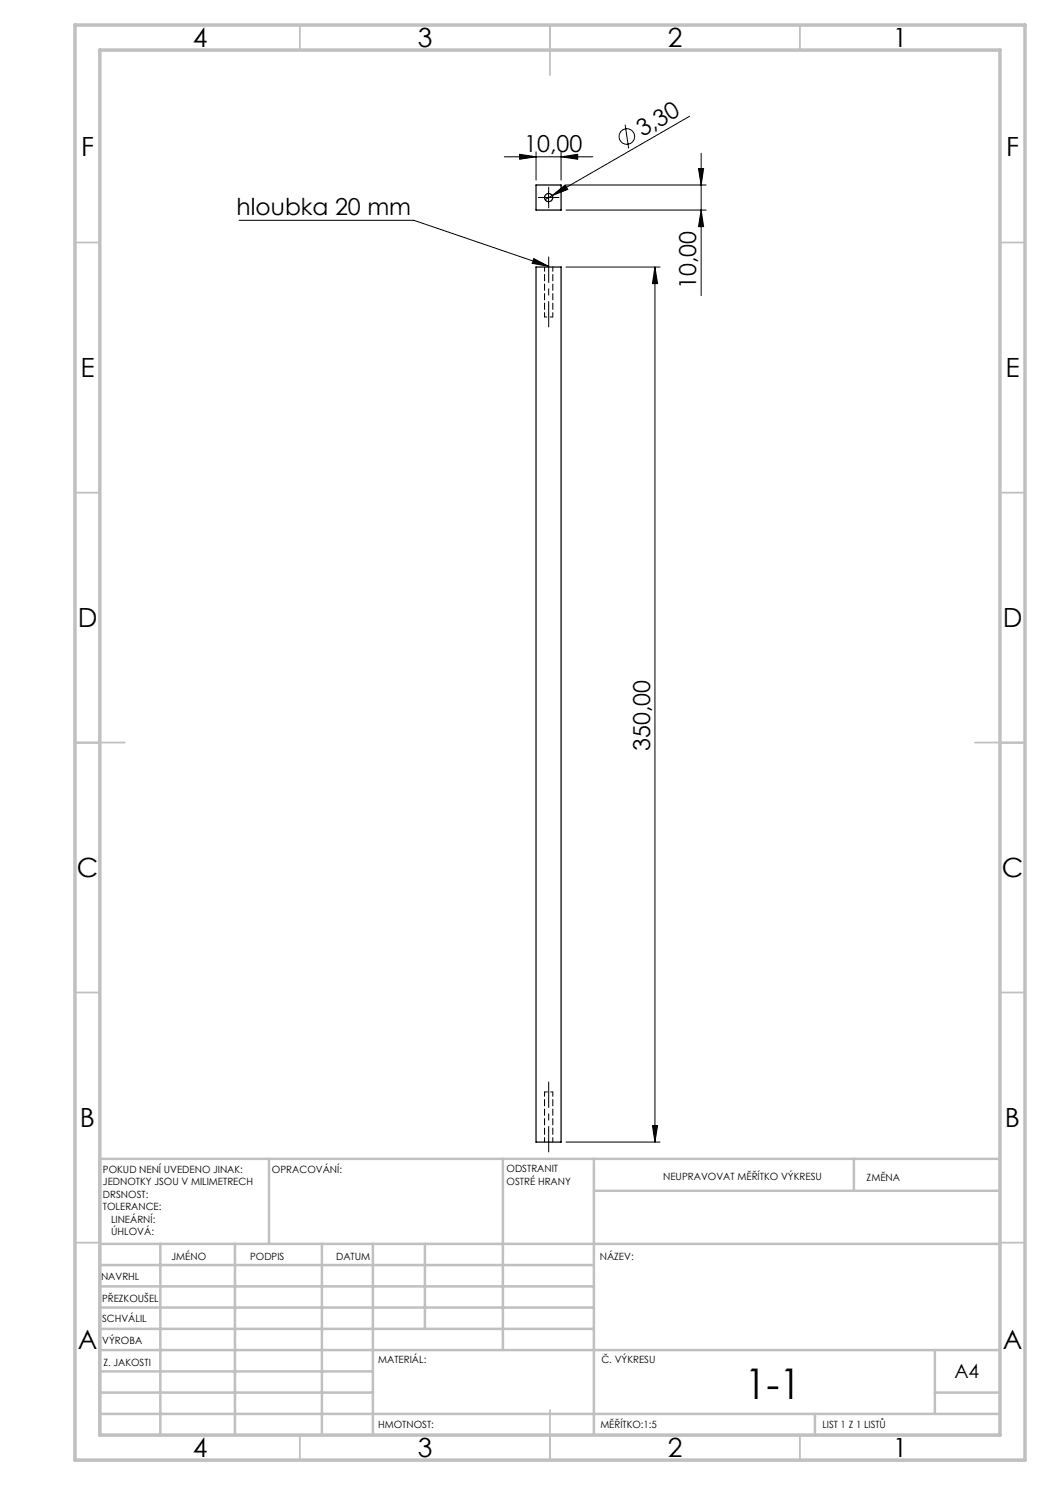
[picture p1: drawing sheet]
<svg xmlns="http://www.w3.org/2000/svg" width="210mm" height="297mm" viewBox="0 0 210 297" stroke-linecap="round" stroke-linejoin="round" font-family="sans-serif">
<g fill="none" stroke="#000" stroke-width=".2">
<path d="M100.9 31.4h17.7M103.9 30.9l3.3 .5-3.3 .5zM107.2 30.4v5.6M108.5 39.5h2.5M109.7 38.3v2.5M110.4 39.1l2.6-2.1 .6 .9zM110.4 39.1l-1.4 .8M112.2 31.4l3.3-.5v1zM112.2 30.4v5.6M113.2 37h28M125 24.9l.7 4.8M137.9 23.2l-27.5 15.9"/>
<path d="M139.7 33.7h1l-.5 3.3zM140.2 30.7v28.4M47.8 44.1h35l26.9 9.2M106.8 51.7l2.9 1.6-3.3-.6zM113.2 53.4h18.8M113.2 42h28M131 53.4l.5 3.3h-1zM131 53.4v175M140.2 42l.5 3.3h-1zM113.2 228.4h18.8M130.5 225.1h1l-.5 3.3z"/>
<circle cx="125.4" cy="27.3" r="1.55"/>
</g>
<path d="M109.7 65.4v-14M109.7 216.4v14" fill="none" stroke="#000" stroke-width=".2" stroke-dasharray="15.2 1.3 1.3 1.3" stroke-dashoffset="10.1"/>
<path d="M108.5 39.5h-.8M109.7 38.3v-.9M111 39.5h.8M109.7 40.8v.8" fill="none" stroke="#000" stroke-width=".2" stroke-dasharray="15.2 1.3 1.3 1.3"/>
<g fill="none" stroke="#c0c0c0" stroke-width=".35">
<path d="M60 5v5M110 5v10M160 5v5M15 48.5h5M200 48.5h5M15 98.5h5M200 98.5h5M15 148.5h10M195 148.5h10M15 198.5h5M200 198.5h5M15 248.5h5"/>
<path d="M200 248.5h5M60 287v5M110 282v10M160 287v5"/>
</g>
<g fill="none" stroke="#c0c0c0" stroke-width=".5">
<path d="M53.8 231.8v17M100.6 231.8v38.2M118.8 231.8v55.2M118.8 238.2h81.2M170.8 231.8v6.4M200 231.8h-180v55.2M20 248.8h180M20 257.3h98.8M20 253h98.8M32.1 248.8v38.2M47 248.8v38.2M64.4 248.8v38.2"/>
<path d="M74.6 248.8v38.2M85 248.8v17M20 265.8h98.8M20 261.5h98.8M20 278.5h54.6M20 274.3h54.6M20 270h180M187 278.5h13M187 270v12.8M20 282.8h180M163 282.8v4.2"/>
</g>
<path d="M15 5h190v287h-190zM20 10h180v277h-180z" fill="none" stroke="#c0c0c0" stroke-width=".7"/>
<g fill="#000">
<path d="M110.4 39.1l2.6-2.1 .6 .9zM106.8 51.7l2.9 1.6-3.3-.6z"/>
<path d="M112.2 31.4l3.3-.5v1zM103.9 30.9l3.3 .5-3.3 .5z"/>
<path d="M131 53.4l.5 3.3h-1zM130.5 225.1h1l-.5 3.3zM139.7 33.7h1l-.5 3.3zM140.2 42l.5 3.3h-1z"/>
</g>
<g fill="none" stroke="#000" stroke-width=".25">
<path d="M107.2 37h5v5h-5zM107.2 53.4h5v175h-5z"/>
<circle cx="109.7" cy="39.5" r=".82"/>
</g>
<path d="M108.9 63.4h1.7M110.6 218.4h-1.7" fill="none" stroke="#000" stroke-width=".2" stroke-dasharray="1.3 .6" stroke-dashoffset=".8"/>
<path d="M108.9 53.4v10M110.6 63.4v-10M108.9 218.4v10M110.6 228.4v-10" fill="none" stroke="#000" stroke-width=".2" stroke-dasharray="1.3 .6" stroke-dashoffset=".4"/>
<text font-size="8.5" x="148.9" y="279.7">1-1</text>
<g font-size="5.3">
<text x="38.5" y="9.5">4</text>
<text x="83.5" y="9.5">3</text>
<text x="133.6" y="9.5">2</text>
<text x="178.6" y="9.5">1</text>
<text x="16.2" y="31.3">F</text>
<text x="201.2" y="31.3">F</text>
<text x="16.1" y="75.5">E</text>
<text x="201.1" y="75.5">E</text>
<text x="15.5" y="125.5">D</text>
<text x="200.5" y="125.5">D</text>
<text x="15.4" y="175.5">C</text>
<text x="200.4" y="175.5">C</text>
<text x="16" y="225.5">B</text>
<text x="201" y="225.5">B</text>
<text x="15.5" y="269.8">A</text>
<text x="200.5" y="269.8">A</text>
<text x="38.5" y="291.5">4</text>
<text x="83.5" y="291.5">3</text>
<text x="133.6" y="291.5">2</text>
<text x="178.6" y="291.5">1</text>
</g>
<g font-size="4.7">
<text x="128.5" y="27.5" transform="rotate(-30 128.5 27.5)">3,30</text>
<text x="104.8" y="30.3">10,00</text>
<text x="47.3" y="43">hloubka 20 mm</text>
<text x="139.2" y="57.8" transform="rotate(-90 139.2 57.8)">10,00</text>
<text x="130" y="150.2" transform="rotate(-90 130 150.2)">350,00</text>
</g>
<text font-size="3.9" x="190.9" y="275.5">A4</text>
<g font-size="2">
<text x="20.6" y="234.6">POKUD NENÍ UVEDENO JINAK:</text>
<text x="20.6" y="237.1">JEDNOTKY JSOU V MILIMETRECH</text>
<text x="20.6" y="239.6">DRSNOST:</text>
<text x="54.4" y="234.6">OPRACOVÁNÍ:</text>
<text x="101.3" y="234.5">ODSTRANIT</text>
<text x="101.3" y="237">OSTRÉ HRANY</text>
<text x="132.6" y="236">NEUPRAVOVAT MĚŘÍTKO VÝKRESU</text>
<text x="173.3" y="236.2">ZMĚNA</text>
<text x="20.6" y="242.1">TOLERANCE:</text>
<text x="22.2" y="244.6">LINEÁRNÍ:</text>
<text x="22.2" y="247.1">ÚHLOVÁ:</text>
<text x="34.3" y="252">JMÉNO</text>
<text x="50" y="251.9">PODPIS</text>
<text x="67.2" y="251.9">DATUM</text>
<text x="120" y="251.9">NÁZEV:</text>
<text x="20.2" y="256.1">NAVRHL</text>
<text x="20.4" y="260.3">PŘEZKOUŠEL</text>
<text x="20.4" y="264.4">SCHVÁLIL</text>
<text x="20.5" y="268.8">VÝROBA</text>
<text x="20.7" y="273.1">Z. JAKOSTI</text>
<text x="75.6" y="272.5">MATERIÁL:</text>
<text x="120.3" y="272.5">Č. VÝKRESU</text>
<text x="75.6" y="285.5">HMOTNOST:</text>
<text x="120.1" y="285.6">MĚŘÍTKO:1:5</text>
<text x="164.5" y="285.6">LIST 1 Z 1 LISTŮ</text>
</g>
</svg>
